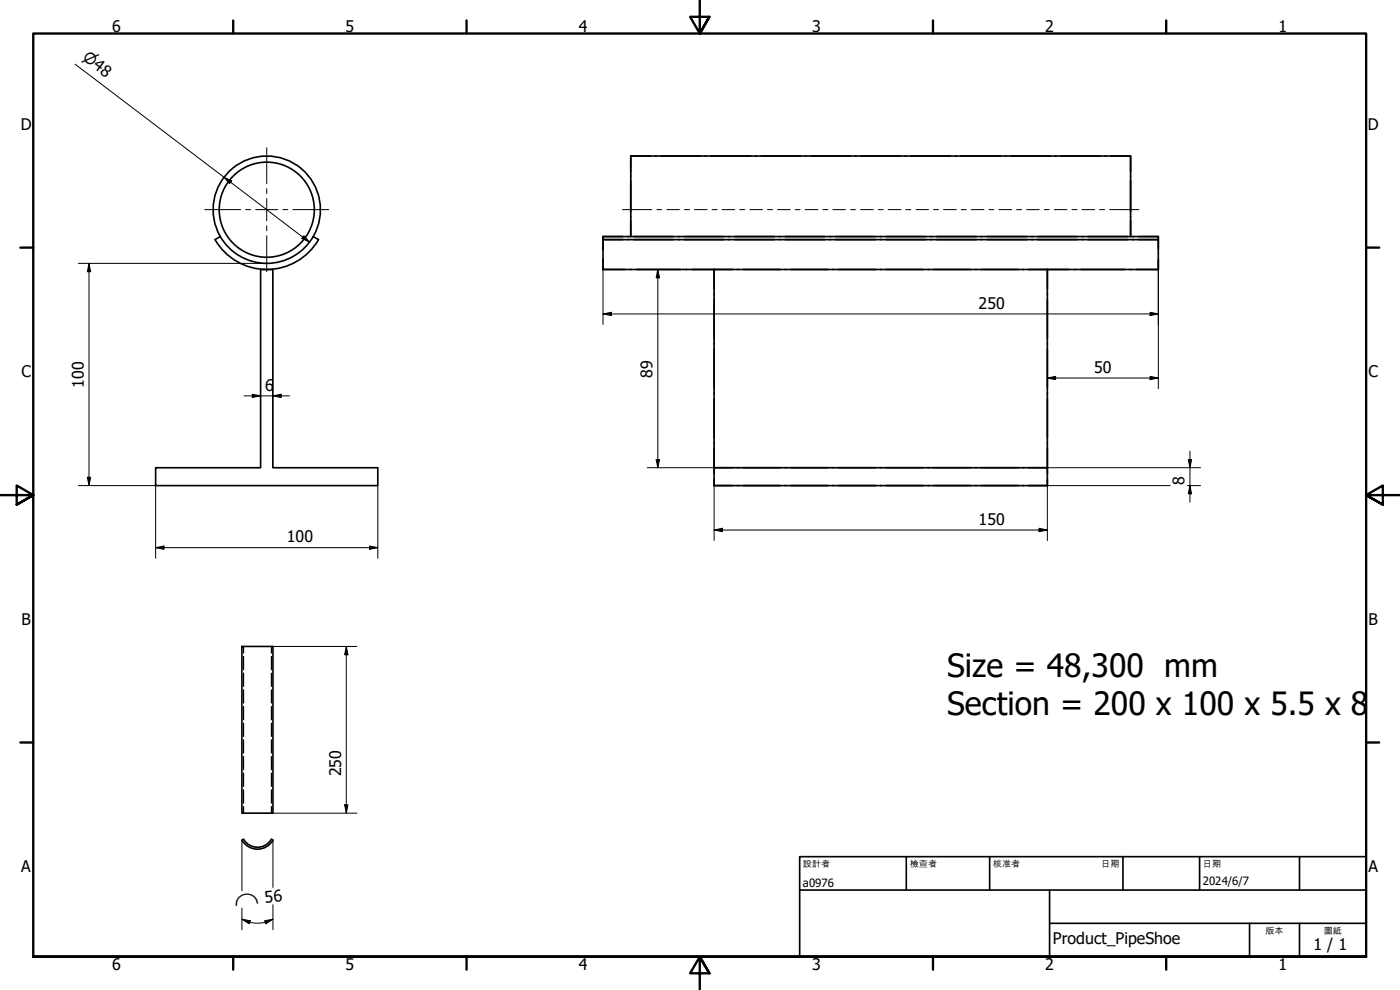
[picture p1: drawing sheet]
<svg xmlns="http://www.w3.org/2000/svg" width="420mm" height="297mm" viewBox="0 0 420 297" stroke-linecap="round" stroke-linejoin="round" font-family="sans-serif">
<g fill="none" stroke="#000" stroke-width=".49">
<path d="M189.3 46.8h150v24.2v-4.8M189.3 46.8v24.2M189.3 46.8h5.9M196.7 46.8h.2M198.4 46.8h11.8M211.7 46.8h.2M213.4 46.8h11.8M226.7 46.8h.2M228.4 46.8h11.8M241.7 46.8h.2M243.4 46.8h11.8M256.7 46.8h.2"/>
<path d="M258.4 46.8h11.8M271.7 46.8h.2M273.4 46.8h11.8M286.7 46.8h.2M288.4 46.8h11.8M301.7 46.8h.2M303.4 46.8h11.8M316.7 46.8h.2M318.4 46.8h11.8M331.7 46.8h.2M333.4 46.8h5.9v4.8M339.3 52.7v.3"/>
<path d="M339.3 54.2v9.4M66.1 71l-1.6 .9a17.9 17.9 0 0 0 31.1 0l-1.6-.9M66.1 71a16.1 16.1 0 0 1 14-24.2 16.1 16.1 0 0 1 13.9 24.2M66.1 71a16.1 16.1 0 0 0 27.9 0M181 71v9.9M181 71h166.6v.9h-5.9M181 71.6v3.3M181 71v.3M181 77.9v3M181 71h5.9M186.9 71.9h-5.9h166.6v9M188.4 71.9h.3"/>
<path d="M188.4 71h.3M190.2 71.9h11.9M190.2 71h11.9M203.6 71.9h.2M203.6 71h.2M205.3 71.9h11.9M205.3 71h11.9M218.7 71.9h.3M218.7 71h.3M220.5 71.9h11.9M220.5 71h11.9M233.9 71.9h.2"/>
<path d="M233.9 71h.2M235.6 71.9h11.9M235.6 71h11.9M249 71.9h.3M249 71h.3M250.8 71.9h11.9M250.8 71h11.9M264.2 71.9h.2M264.2 71h.2M265.9 71.9h11.9M265.9 71h11.9M279.3 71.9h.3"/>
<path d="M279.3 71h.3M281.1 71.9h11.9M281.1 71h11.9M294.5 71.9h.2M294.5 71h.2M296.2 71.9h12M296.2 71h12M309.6 71.9h.3M309.6 71h.3M311.4 71.9h11.9M311.4 71h11.9M324.8 71.9h.2"/>
<path d="M324.8 71h.2M326.5 71.9h12M326.5 71h12M339.3 64.8v.2M339.9 71.9h.3M339.9 71h.3M341.7 71h5.9v.3M347.6 71.6v3.3M347.6 77.9v3M78.2 80.9h3.7v59.4h31.5v5.4h-66.7v-5.4h31.5zM181 80.9h38.9M214.3 80.9v64.8"/>
<path d="M214.3 80.9h100v59.4h-100h5.6M214.3 80.9v5.8M214.3 88.2v.2M214.3 89.9v11.7M221.3 80.9h.3M223 80.9h11.2M235.6 80.9h.3M237.3 80.9h11.2M249.9 80.9h.3M251.5 80.9h11.3M264.2 80.9h.2M265.8 80.9h11.3"/>
<path d="M278.5 80.9h.2M280.1 80.9h11.3M292.8 80.9h.2M294.4 80.9h11.2M307.1 80.9h.2M308.7 80.9h38.9M314.3 80.9v5.8M314.3 88.2v.2M314.3 89.9v11.7M214.3 103v.3M214.3 104.7v11.8M214.3 117.9v.3"/>
<path d="M214.3 119.6v11.7M314.3 103v.3M314.3 104.7v11.8M314.3 117.9v.3M314.3 119.6v11.7M214.3 134.5v7.6M214.3 132.8v.2M314.3 132.8v.2M314.3 134.5v7.6M214.3 143.9v1.8M214.3 145.7h5.6M221.3 140.3h.3"/>
<path d="M221.3 145.7h.3M223 140.3h11.2M223 145.7h11.2M235.6 140.3h.3M235.6 145.7h.3M237.3 140.3h11.2M237.3 145.7h11.2M249.9 140.3h.3M249.9 145.7h.3M251.5 140.3h11.3M251.5 145.7h11.3M264.2 140.3h.2"/>
<path d="M264.2 145.7h.2M265.8 140.3h11.3M265.8 145.7h11.3M278.5 140.3h.2M278.5 145.7h.2M280.1 140.3h11.3M280.1 145.7h11.3M292.8 140.3h.2M292.8 145.7h.2M294.4 140.3h11.2M294.4 145.7h11.2M307.1 140.3h.2"/>
<path d="M307.1 145.7h.2M308.7 140.3h5.6v5.4h-100M314.3 143.9v1.8h-5.6M72.6 194h9.3v50h-9.3zM72.6 252.1l.5-.3a4.8 4.8 0 0 0 8.4 0l.4 .3a5.4 5.4 0 0 1-9.3 0z"/>
<circle cx="80.1" cy="62.9" r="14.3"/>
</g>
<g fill="none" stroke="#000" stroke-width=".35">
<path d="M73.1 194v2M73.1 197v4M81.5 194v2M81.5 197v4M73.1 202v4M73.1 207v4M73.1 211.9v4.1M73.1 217v4M81.5 202v4M81.5 207v4M81.5 211.9v4.1M81.5 217v4"/>
<path d="M73.1 222v4M73.1 227v4M73.1 232v4M73.1 237v4M81.5 222v4M81.5 227v4M81.5 232v4M81.5 237v4M73.1 242v2M81.5 242v2"/>
</g>
<g fill="none" stroke="#000" stroke-width=".71">
<path d="M70 6.1v4M140 6.1v4M210 0v10.1l-2.9-5.1h5.8l-2.9 5.1 2.9-5.1M280 6.1v4M350 6.1v4M6.1 74.3h3.9M410 74.3h3.9M0 148.6h10l-5-2.9v5.7l5-2.8-5 2.8M420 148.6h-10l5-2.9v5.7l-5-2.8 5 2.8M6.1 222.8h3.9M410 222.8h3.9M10 287.1v-277h400v277h-400h400"/>
<path d="M70 287.1v3.8M140 287.1v3.8M212.9 292l-2.9-4.9 2.9 4.9h-5.8l2.9-4.9v9.9M280 287.1v3.8M350 287.1v3.8"/>
</g>
<path d="M240 257h170v30.1h-170zM272 257v10.1M297 257v10.1M337 257v10.1M360 257v10.1M390 257v10.1M240 267.1h170M315 277h95M315 267.1v20M375 277v10.1M390 277v10.1" fill="none" stroke="#000" stroke-width=".49"/>
<g fill="none" stroke="#000" stroke-width=".3">
<path d="M22.5 19.3l70.4 53.3M67.2 53.2l2.3 1.1-.6 .8zM23.5 79h56.4M26.7 79l.5 2.5h-1zM26.7 79v66.7M91.2 70.7l1.7 1.9-2.3-1.1zM181 94.2l2.5-.5v1zM181 94.2h166.6M181 80.9v16.5M194.2 80.9h20.1M197.4 80.9l.5 2.5h-1zM197.4 80.9v59.4"/>
<path d="M345.2 93.7l2.4 .5-2.4 .5zM347.6 80.9v35.7M73.2 118.8h13.7M75.7 118.3l2.5 .5-2.5 .5zM81.9 118.8l2.5-.5v1zM314.3 113.4l2.5-.5v1zM314.3 113.4h33.3M345.2 112.9l2.4 .5-2.4 .5zM196.9 137.9h1l-.5 2.4zM356.6 137.9h1l-.5 2.4zM357.1 135.4v15.3M23.5 145.7h23.2v21.8"/>
<path d="M26.2 143.2h1l-.5 2.5zM113.4 145.7v21.8M194.2 140.3h20.1M214.3 159l2.5-.5v1zM214.3 159h100M214.3 145.7v16.5M311.8 158.5l2.5 .5-2.5 .5zM314.3 140.3h46M351.2 145.7h-36.9v16.5M356.3 145.7h4M357.1 145.7l.5 2.5h-1zM46.7 164.3l2.5-.5v1z"/>
<path d="M46.7 164.3h66.7M110.9 163.8l2.5 .5-2.5 .5zM81.9 194h25.2M103.9 194l.5 2.5h-1zM103.9 194v50M72.6 252.1v15.2M81.9 244h25.2M81.9 252.1v14.2M103.4 241.5h1l-.5 2.5zM72.6 275.8l2.5 .5-.3 .9zM72.6 275.8a9.8 9.8 0 0 0 5 1.2 9.6 9.6 0 0 0 4.3-1.2M72.6 272.5v6.5"/>
<path d="M79.4 276.3l2.5-.5-2.1 1.4zM81.9 271.5v7.5"/>
</g>
<g fill="#000">
<path d="M67.2 53.2l2.3 1.1-.6 .8zM91.2 70.7l1.7 1.9-2.3-1.1zM26.7 79l.5 2.5h-1zM181 94.2l2.5-.5v1zM197.4 80.9l.5 2.5h-1zM345.2 93.7l2.4 .5-2.4 .5zM75.7 118.3l2.5 .5-2.5 .5zM81.9 118.8l2.5-.5v1zM314.3 113.4l2.5-.5v1zM345.2 112.9l2.4 .5-2.4 .5zM196.9 137.9h1l-.5 2.4zM356.6 137.9h1l-.5 2.4z"/>
<path d="M26.2 143.2h1l-.5 2.5zM214.3 159l2.5-.5v1zM311.8 158.5l2.5 .5-2.5 .5zM357.1 145.7l.5 2.5h-1zM46.7 164.3l2.5-.5v1zM110.9 163.8l2.5 .5-2.5 .5zM103.9 194l.5 2.5h-1zM103.4 241.5h1l-.5 2.5zM72.6 275.8l2.5 .5-.3 .9zM79.4 276.3l2.5-.5-2.1 1.4z"/>
</g>
<path d="M80 44.3v10.8M80 56.6v1.5M80 59.6v6.6M61.5 62.9h10.7M73.7 62.9h1.5M76.7 62.9h6.7M80 67.7v1.6M80 70.7v10.8M84.9 62.9h1.5M87.9 62.9h10.7" fill="none" stroke="#000" stroke-width=".3"/>
<g fill="none" stroke="#000" stroke-width=".3">
<path d="M186.8 62.9h8.8M197.1 62.9h1.5M200.1 62.9h3.8M205.4 62.9h1.5M208.4 62.9h3.8M213.7 62.9h1.5M216.7 62.9h3.8M222 62.9h1.5M225 62.9h3.8M230.3 62.9h1.5M233.3 62.9h3.8M238.7 62.9h1.4"/>
<path d="M241.7 62.9h3.8M246.9 62.9h1.6M249.9 62.9h3.9M255.3 62.9h1.5M258.3 62.9h3.8M263.6 62.9h1.5M266.6 62.9h3.8M271.9 62.9h1.5M274.9 62.9h3.8M280.2 62.9h1.5M283.2 62.9h3.8M288.5 62.9h1.5"/>
<path d="M291.5 62.9h3.8M296.8 62.9h1.5M299.8 62.9h3.8M305.1 62.9h1.5M308.1 62.9h3.8M313.4 62.9h1.5M316.4 62.9h3.8M321.7 62.9h1.5M324.7 62.9h3.8M330 62.9h1.5M333 62.9h8.8"/>
</g>
<g font-size="9.6">
<text x="284.2" y="203">Size = 48,300 mm</text>
<text x="284.2" y="214.5">Section = 200 x 100 x 5.5 x 8</text>
</g>
<g font-size="4.8">
<text x="33.7" y="9.6">6</text>
<text x="103.7" y="9.6">5</text>
<text x="173.7" y="9.6">4</text>
<text x="243.7" y="9.6">3</text>
<text x="313.7" y="9.6">2</text>
<text x="383.7" y="9.6">1</text>
<text x="6.2" y="38.9">D</text>
<text x="410.5" y="38.9">D</text>
<text x="293.7" y="92.6">250</text>
<text x="6.4" y="113.2">C</text>
<text x="195.8" y="113.3" transform="rotate(-90 195.8 113.3)">89</text>
<text x="328.4" y="111.8">50</text>
<text x="410.7" y="113.2">C</text>
<text x="25.1" y="116.3" transform="rotate(-90 25.1 116.3)">100</text>
<text x="79.6" y="117.2">6</text>
<text x="355.5" y="145.7" transform="rotate(-90 355.5 145.7)">8</text>
<text x="293.7" y="157.4">150</text>
<text x="86.1" y="162.7">100</text>
<text x="6.4" y="187.4">B</text>
<text x="410.7" y="187.4">B</text>
<text x="102.3" y="232.9" transform="rotate(-90 102.3 232.9)">250</text>
<text x="6.4" y="261.7">A</text>
<text x="410.7" y="261.7">A</text>
<text x="79.6" y="270.9" transform="rotate(-6 79.6 270.9)">56</text>
<text x="316" y="283.4">Product_PipeShoe</text>
<text x="394.2" y="285">1 / 1</text>
<text x="33.7" y="290.9">6</text>
<text x="103.7" y="290.9">5</text>
<text x="173.7" y="290.9">4</text>
<text x="243.7" y="290.9">3</text>
<text x="313.7" y="290.9">2</text>
<text x="383.7" y="290.9">1</text>
</g>
<g font-size="4.6">
<text x="24.6" y="17.8" transform="rotate(37 24.6 17.8)">⌀48</text>
<text x="70.4" y="271.9" transform="rotate(-6 70.4 271.9)">⌒</text>
</g>
<g font-size="3.4">
<text x="241" y="266">a0976</text>
<text x="361" y="265.5">2024/6/7</text>
</g>
<g font-size="2.7">
<text x="241" y="260.1">設計者</text>
<text x="273" y="260.1">檢查者</text>
<text x="298" y="260.1">核准者</text>
<text x="330.5" y="260.1">日期</text>
<text x="361" y="260.1">日期</text>
<text x="379.8" y="280.1">版本</text>
<text x="397.3" y="280.1">圖紙</text>
</g>
</svg>
